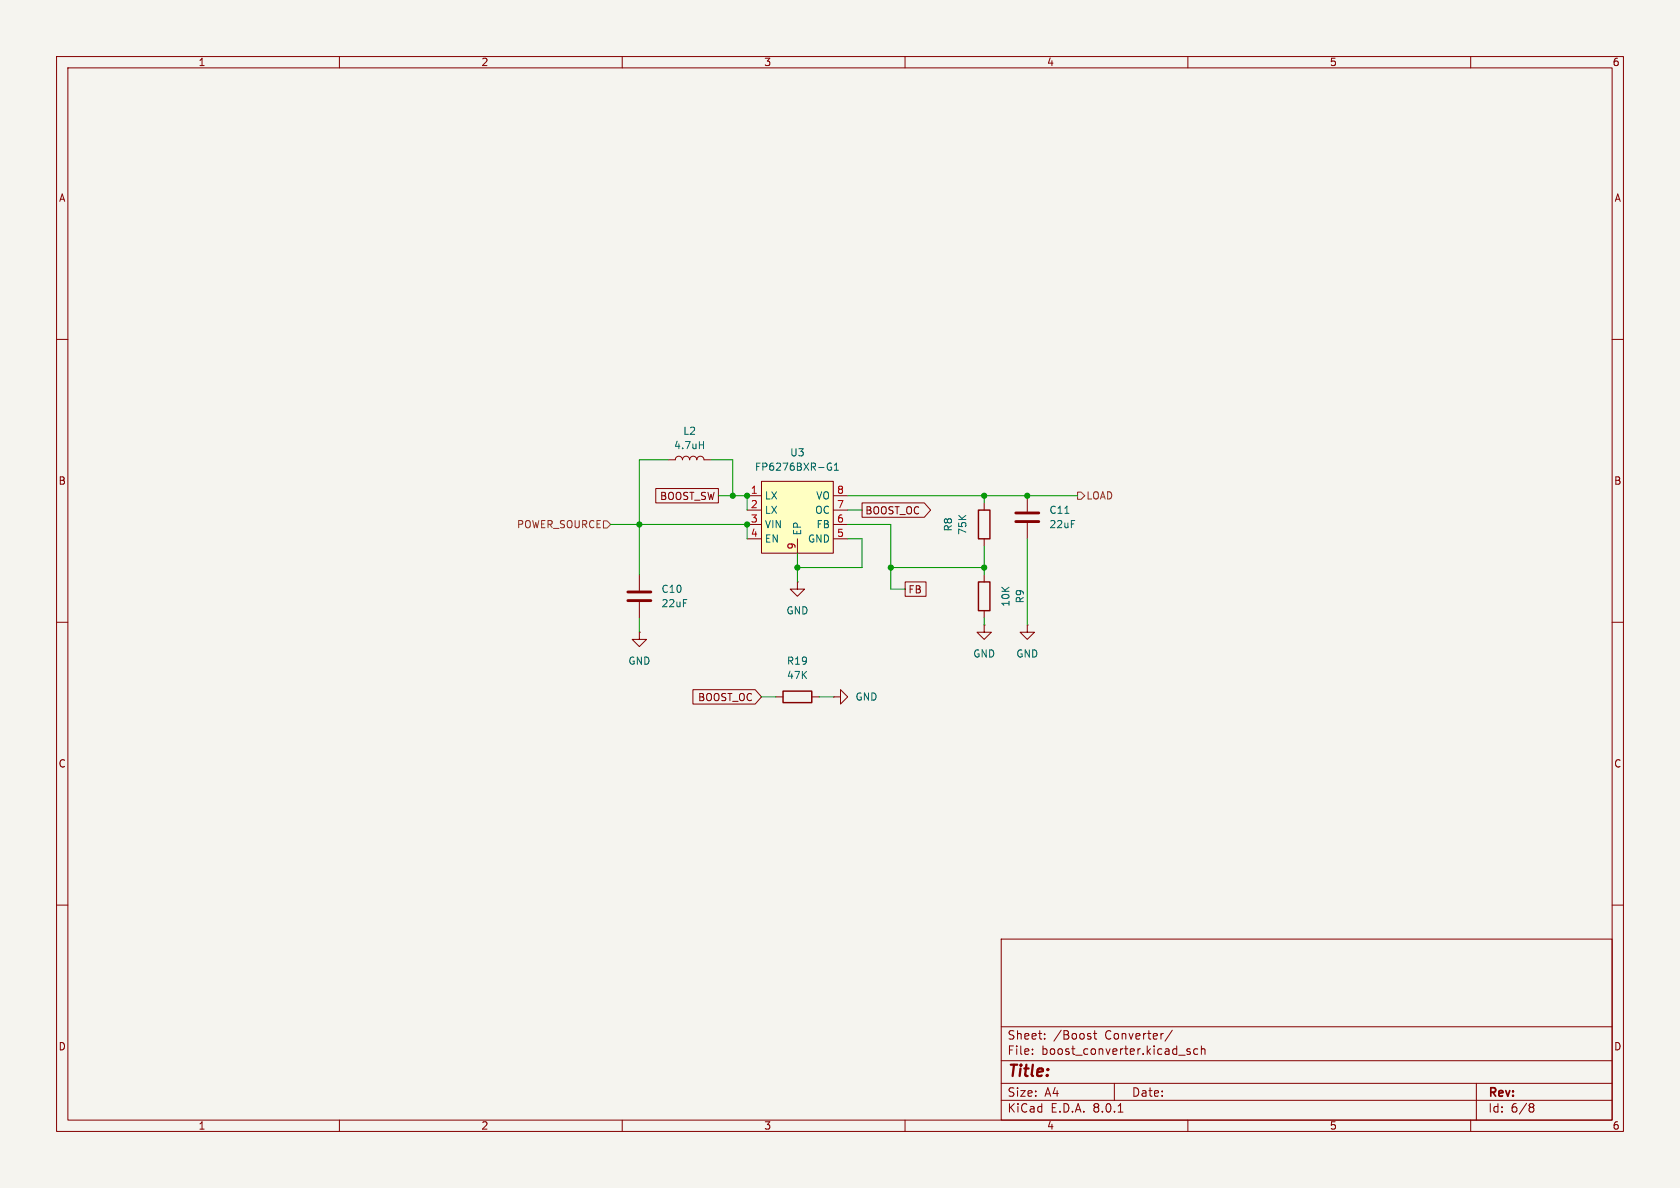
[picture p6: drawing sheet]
<svg xmlns="http://www.w3.org/2000/svg" width="297mm" height="210mm" viewBox="0 0 297 210" stroke-linecap="round" stroke-linejoin="round" font-family="sans-serif">
<path d="M0 0h297v210h-297z" fill="#f5f4ef" stroke="#f5f4ef" stroke-width=".18"/>
<g fill="none" stroke="#840000" stroke-width=".18">
<path d="M10 10h277v190h-277zM12 12h273v186h-273zM60 10v2M110 10v2M160 10v2M210 10v2M260 10v2M10 60h2M285 60h2M10 110h2M141 102.9v1.2h1.2l-1.2 1.3-1.3-1.3h1.3M141 102.9h.1"/>
<path d="M285 110h2M137.2 123.2h1.2M143.5 123.2h1.3M10 160h2M285 160h2M177 166h108v32h-108zM60 198v2M110 198v2M160 198v2M177 194.5h108M177 191.5h108M177 187.5h108"/>
<path d="M177 181.5h108M182.5 186.3v.1M182.5 185.5v.1M184.7 183.6v.1M184.7 182.8v.1M192.8 183.3v.3M193.3 182.7h.6M193.5 182.2v1.3l.4 .2M197 191.5v3M197.7 196.6h.8M207.2 182.1l-1.2 2M210 198v2"/>
<path d="M210.4 185.5l-.4-.1-.2 .2 .1 .2 .5 .2v.3h-.6M211.7 185.5l-.4-.1-.3 .3v.4l.2 .2h.5M212.4 185.5l.2-.1 .4 .1v.9M212.4 184.9v1.5M260 198v2M261 191.5v6.5M270.6 195.1h.3l.3 .3-.3 .3M270.6 195.7h.3M270.9 195.7l.2 .2 .1 .4-.3 .3h-.3"/>
</g>
<path d="M138.4 122.2h5.1v2h-5.1z" fill="none" stroke="#840000" stroke-width=".25"/>
<path d="M134.6 85.1h12.7v12.7h-12.7z" fill="#ffffc2"/>
<g fill="none" stroke="#840000" stroke-width=".18">
<path d="M115.9 86.4h11.1v2.5h-11.1zM118.1 81.3h1.3a.64 .64 0 0 1 .6-.7 .64 .64 0 0 1 .6 .7 .64 .64 0 0 1 .7-.7 .64 .64 0 0 1 .6 .7 .64 .64 0 0 1 .7-.7 .64 .64 0 0 1 .6 .7 .64 .64 0 0 1 .6-.7 .64 .64 0 0 1 .7 .7h1.2M132.1 87.6h2.5M132.1 90.2h2.5M132.1 92.7h2.5M132.1 95.3h2.5M134.6 85.1h12.7v12.7h-12.7zM141 95.3v2.5M147.3 87.6h2.6M147.3 90.2h2.6M147.3 92.7h2.6M147.3 95.3h2.6"/>
<path d="M152.4 88.9h11l1.1 1.3-1.1 1.2h-11zM174 88.9v1.3M174 95.3v1.2M181.6 87.6v2.8M181.6 92.5v2.8M113 111.8v1.2h1.3l-1.3 1.3-1.2-1.3h1.2M113 111.8h.1M113 101.6v2.8M113 106.4v2.8M160 102.9h3.7v2.5h-3.7zM174 110.5v1.3h1.3l-1.3 1.2-1.3-1.2h1.3M174 110.5h.1"/>
<path d="M174 101.6v1.3M174 108v1.2M181.6 110.5v1.3h1.3l-1.3 1.2-1.3-1.2h1.3M181.6 110.5h.1M122.5 121.9h11l1.1 1.3-1.1 1.3h-11zM147.3 123.2h1.3v-1.3l1.3 1.3-1.3 1.3v-1.3M147.3 123.2h.1"/>
</g>
<path d="M123.6 78.7h.8M124.4 78v1.3M146.8 82.6h.2v.5h-.3l-.3-.2M147 81.9h-.3l-.3 .1M147.5 83.1h.7M147.5 82.2l.4-.3v1.2M188.3 90.7h.7" fill="none" stroke="#006464" stroke-width=".18"/>
<path d="M179.6 92.2h4M179.6 90.7h4M111 106.2h4.1M111 104.6h4.1" fill="none" stroke="#840000" stroke-width=".51"/>
<path d="M173 90.2h2v5.1h-2zM173 102.9h2v5.1h-2z" fill="none" stroke="#840000" stroke-width=".25"/>
<path d="M106.7 92.1h.6l.6 .6-.6 .6h-.6zM190.5 87h.6l.7 .6-.7 .7h-.6z" fill="none" stroke="#725600" stroke-width=".18"/>
<g fill="none" stroke="#009600" stroke-width=".18">
<path d="M107.9 92.7h24.2v2.6M118.1 81.3h-5.1v20.3M125.7 81.3h3.8v6.3M127 87.6h5.1v2.6M141 97.8v5.1M149.9 87.6h40.6M149.9 92.7h7.6v11.4h2.5M149.9 90.2h2.5M149.9 95.3h2.5v5h-11.4M174 87.6v1.3M174 96.5v5.1M181.6 95.3v15.2"/>
<path d="M113 109.2v2.6M157.5 100.3h16.5M174 109.2v1.3M134.6 123.2h2.6M144.8 123.2h2.5"/>
</g>
<g fill="#009600" stroke="#009600" stroke-width=".18">
<circle cx="181.6" cy="87.6" r=".46"/>
<circle cx="174" cy="87.6" r=".46"/>
<circle cx="174" cy="100.3" r=".46"/>
<circle cx="157.5" cy="100.3" r=".46"/>
<circle cx="132.1" cy="87.6" r=".46"/>
<circle cx="141" cy="100.3" r=".46"/>
<circle cx="132.1" cy="92.7" r=".46"/>
<circle cx="113" cy="92.7" r=".46"/>
<circle cx="129.5" cy="87.6" r=".46"/>
</g>
<text font-size="2.8" fill="#840000" x="178" y="190.9">Title:</text>
<g font-size="2.1" fill="#840000">
<text x="178" y="184">Sheet:</text>
<text x="186.2" y="184">/Boost</text>
<text x="195.4" y="184">Converter/</text>
<text x="178" y="186.7">File:</text>
<text x="184.1" y="186.7">boost_converter.kicad_sch</text>
<text x="178" y="196.9">KiCad</text>
<text x="178" y="194.1">Size:</text>
<text x="184.7" y="194.1">A4</text>
<text x="185.7" y="196.9">E.D.A.</text>
<text x="193.3" y="196.9">8.0.1</text>
<text x="200" y="194.1">Date:</text>
<text x="263" y="194.3">Rev:</text>
<text x="263" y="196.9">Id:</text>
<text x="267.1" y="196.9">6/8</text>
</g>
<g font-size="1.8" fill="#840000">
<text x="35" y="11.9">1</text>
<text x="85" y="11.9">2</text>
<text x="135" y="11.9">3</text>
<text x="185" y="11.9">4</text>
<text x="235" y="11.9">5</text>
<text x="285" y="11.9">6</text>
<text x="10.3" y="35.9">A</text>
<text x="285.3" y="35.9">A</text>
<text x="10.3" y="85.9">B</text>
<text x="116.6" y="88.6">BOOST_SW</text>
<text x="285.3" y="85.9">B</text>
<text x="152.9" y="91.1">BOOST_OC</text>
<text x="160.5" y="105.1">FB</text>
<text x="123.3" y="124.1">BOOST_OC</text>
<text x="10.3" y="135.9">C</text>
<text x="285.3" y="135.9">C</text>
<text x="10.3" y="185.9">D</text>
<text x="285.3" y="185.9">D</text>
<text x="35" y="199.9">1</text>
<text x="85" y="199.9">2</text>
<text x="135" y="199.9">3</text>
<text x="185" y="199.9">4</text>
<text x="235" y="199.9">5</text>
<text x="285" y="199.9">6</text>
</g>
<g font-size="1.8" fill="#006464">
<text x="120.7" y="77.1">L2</text>
<text x="119.1" y="79.6">4.7uH</text>
<text x="133.4" y="83.4">FP6276BXR-G1</text>
<text x="139.6" y="80.9">U3</text>
<text x="135.1" y="88.5">LX</text>
<text x="144.2" y="88.5">VO</text>
<text x="135.1" y="91">LX</text>
<text x="135.1" y="93.6">VIN</text>
<text x="141.8" y="94.7" transform="rotate(-90 141.8 94.7)">EP</text>
<text x="144" y="91">OC</text>
<text x="144.3" y="93.6">FB</text>
<text x="168.5" y="94.1" transform="rotate(-90 168.5 94.1)">R8</text>
<text x="171" y="94.7" transform="rotate(-90 171 94.7)">75K</text>
<text x="185.4" y="91">C11</text>
<text x="185.4" y="93.6">22uF</text>
<text x="135.1" y="96.1">EN</text>
<text x="142.7" y="96.1">GND</text>
<text x="116.8" y="105">C10</text>
<text x="116.8" y="107.5">22uF</text>
<text x="178.7" y="107.4" transform="rotate(-90 178.7 107.4)">10K</text>
<text x="181.2" y="106.8" transform="rotate(-90 181.2 106.8)">R9</text>
<text x="138.9" y="108.8">GND</text>
<text x="111" y="117.7">GND</text>
<text x="139" y="117.7">R19</text>
<text x="172" y="116.4">GND</text>
<text x="179.6" y="116.4">GND</text>
<text x="139" y="120.2">47K</text>
<text x="151.1" y="124.1">GND</text>
</g>
<g font-size="1.8" fill="#a90000">
<text x="132.6" y="87.4">1</text>
<text x="132.6" y="89.9">2</text>
<text x="147.9" y="89.9">7</text>
<text x="147.9" y="87.4">8</text>
<text x="132.6" y="92.5">3</text>
<text x="132.6" y="95">4</text>
<text x="147.9" y="95">5</text>
<text x="147.9" y="92.5">6</text>
<text x="140.7" y="97.2" transform="rotate(-90 140.7 97.2)">9</text>
</g>
<g font-size="1.8" fill="#725600">
<text x="192" y="88.5">LOAD</text>
<text x="91.3" y="93.6">POWER_SOURCE</text>
</g>
</svg>
